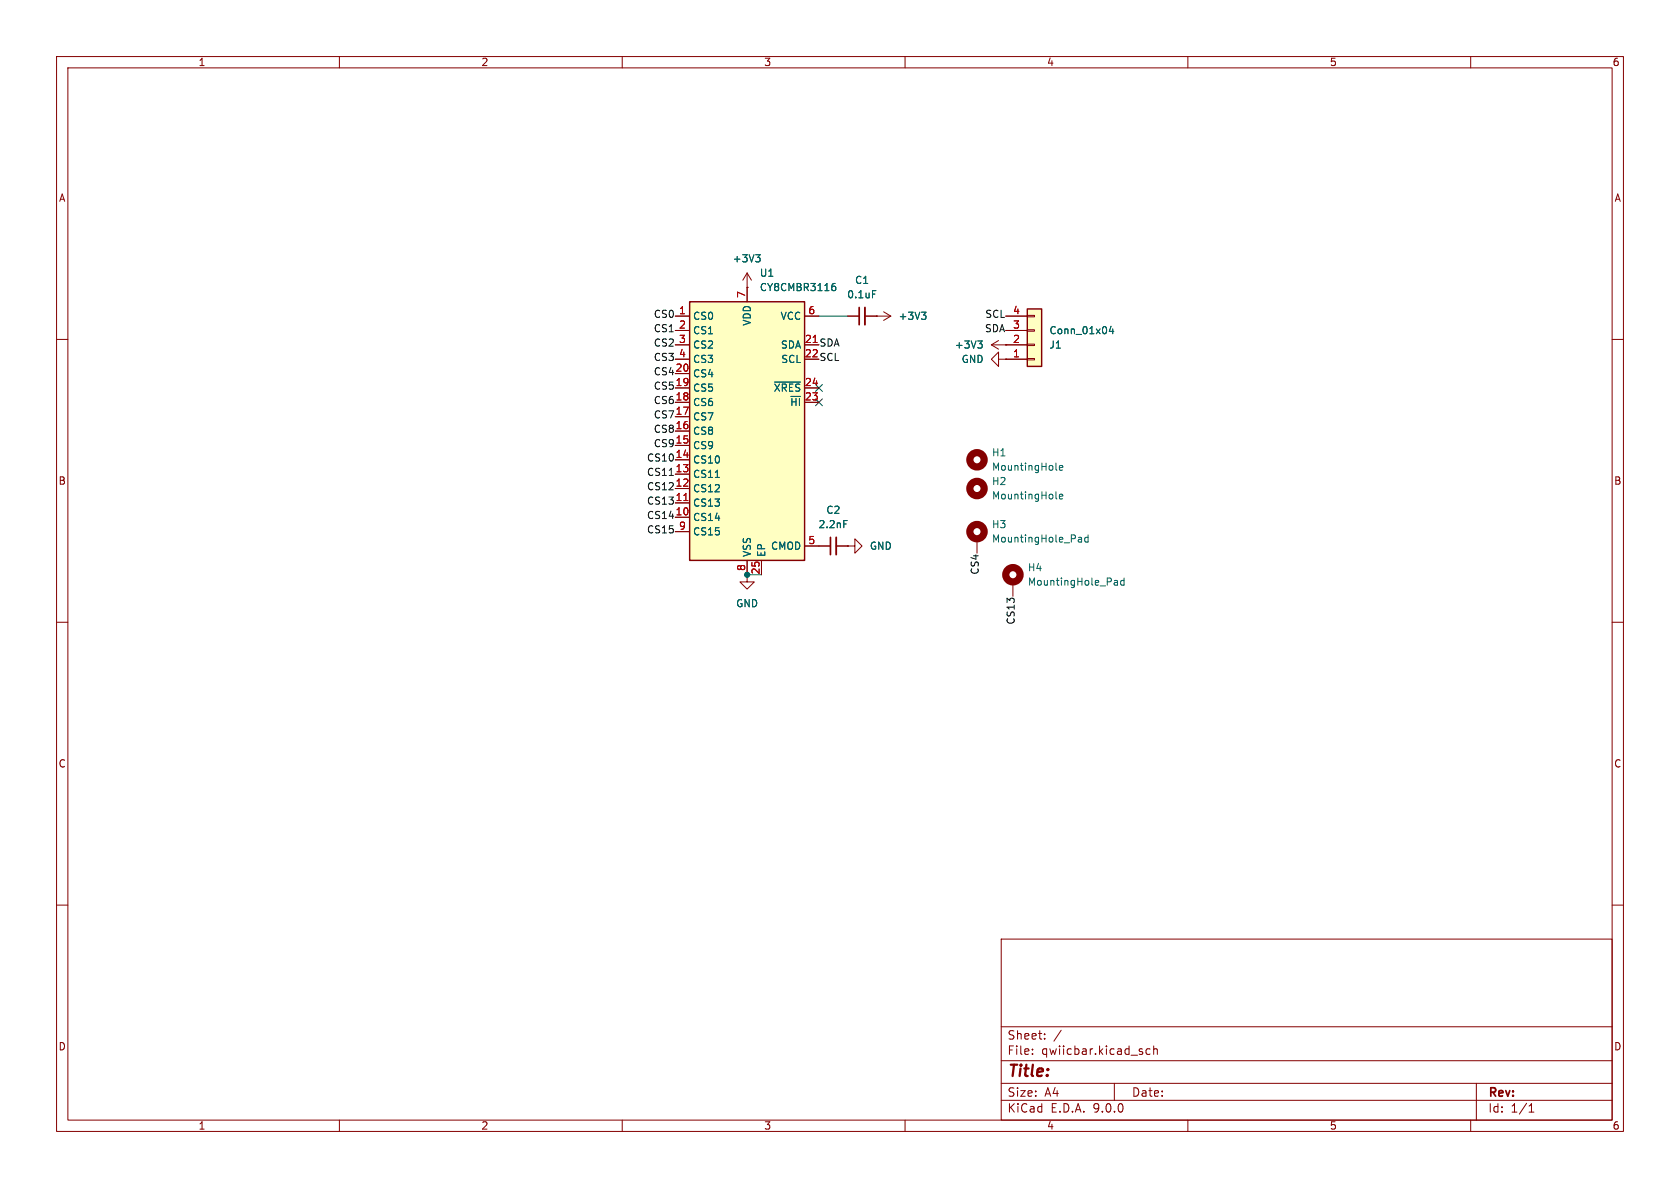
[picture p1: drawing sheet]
<svg xmlns="http://www.w3.org/2000/svg" width="297mm" height="210mm" viewBox="0 0 297 210" stroke-linecap="round" stroke-linejoin="round" font-family="sans-serif">
<g fill="none" stroke="#840000" stroke-width=".18">
<path d="M10 10h277v190h-277zM12 12h273v186h-273zM60 10v2M110 10v2M160 10v2M210 10v2M260 10v2M132.1 50.8h.1M132.1 48.3l-.8 1.2M132.1 48.3l.7 1.2M132.1 48.3v2.5M10 60h2"/>
<path d="M285 60h2M149.9 96.5h1.2v-1.2l1.3 1.2-1.3 1.3v-1.3M149.9 96.5h.1M10 110h2M132.1 101.6v1.3h1.2l-1.2 1.2-1.3-1.2h1.3M132.1 101.6h.1M179.1 102.9v2.5M285 110h2M10 160h2M177 166h108v32h-108zM285 160h2M60 198v2"/>
<path d="M110 198v2M160 198v2M177 194.5h108M177 191.5h108M177 187.5h108M177 181.5h108M182.5 186.3v.1M182.5 185.5v.1M184.7 183.6v.1M184.7 182.8v.1M187.6 182.1l-1.3 2M197 191.5v3"/>
<path d="M203.3 185.5l-.4-.1-.3 .3v.4l.1 .2h.6M204 185.5l.2-.1 .3 .1 .1 .9M204 184.9v1.5M210 198v2M260 198v2M261 191.5v6.5M270.3 196.6h.9M270.3 195.5l.4-.4v1.5"/>
</g>
<circle cx="179.1" cy="101.6" r="1.27" fill="none" stroke="#840000" stroke-width="1.3"/>
<path d="M133.6 45h.8l-.4 .5M134.1 45.5l.3 .3v.3l-.3 .2M197.1 102.6h.3l.2 .2v.6M197.6 103.4h-.5M197.6 102.9l-.5 .1M198.7 102.7l-.3-.1-.3 .2 .1 .6h.5M198.7 102.2v1.2" fill="none" stroke="#006464" stroke-width=".18"/>
<path d="M121.9 53.3h20.3v45.8h-20.3z" fill="#ffffc2"/>
<path d="M121.9 53.3h20.3v45.8h-20.3z" fill="none" stroke="#840000" stroke-width=".25"/>
<g fill="none" stroke="#840000" stroke-width=".18">
<path d="M119.4 55.9h2.5M119.4 58.4h2.5M132.1 50.8v2.5M142.2 55.9h2.6M149.9 55.9h2M152.9 55.9h2M119.4 61h2.5M119.4 63.5h2.5M119.4 66h2.5M119.4 68.6h2.5M119.4 71.1h2.5M119.4 73.7h2.5"/>
<path d="M119.4 76.2h2.5M119.4 78.7h2.5M142.2 61h2.6M142.2 63.5h2.6M142.2 68.6h2.6M142.2 71.1h2.6M119.4 81.3h2.5M119.4 83.8h2.5M119.4 86.4h2.5M119.4 88.9h2.5M119.4 91.4h2.5M119.4 94h2.5"/>
<path d="M132.1 99.1v2.5M134.6 99.1v2.5M142.2 96.5h4.6M147.8 96.5h2.1M172.7 95.3v2.5"/>
</g>
<g fill="none" stroke="#006464" stroke-width=".18">
<path d="M147.3 50.6h.2l.3 .2-.1 .5-.4 .1M147.6 50.1l-.3 .1M154.3 51.4h.6M136.9 67.5h4.6M126.5 84.4h.7M149.2 92h.6M186.7 82.9l.2 .2M186.7 88l.2 .2M187.3 82.7l.6-.1-.1-.3h-.3l-.2 .2v.6h.5M187.3 87.8l.6-.1-.1-.3h-.3l-.2 .1v.6h.5M190.8 95h.2l.2 .2v.6M191.2 95.8h-.4"/>
<path d="M191.2 95.3h-.4M192.4 95h-.4l-.2 .2 .1 .6h.5M192.4 94.6v1.2"/>
</g>
<path d="M143.8 60.5h.7M120.9 88.5h.7" fill="none" stroke="#a90000" stroke-width=".18"/>
<path d="M151.9 54.4v3M146.8 95v3" fill="none" stroke="#840000" stroke-width=".3"/>
<path d="M152.9 54.4v3M147.8 95v3" fill="none" stroke="#840000" stroke-width=".33"/>
<g fill="none" stroke="#840000" stroke-width="1.3">
<circle cx="172.7" cy="86.4" r="1.27"/>
<circle cx="172.7" cy="81.3" r="1.27"/>
<circle cx="172.7" cy="94" r="1.27"/>
</g>
<path d="M181.6 54.6h2.5v10.2h-2.5z" fill="#ffffc2"/>
<path d="M181.6 54.6h2.5v10.2h-2.5z" fill="none" stroke="#840000" stroke-width=".25"/>
<g fill="none" stroke="#840000" stroke-width=".18">
<path d="M119.4 58.4h2.5M119.4 55.9h2.5M132.1 50.8h.1M132.1 50.8v2.5M142.2 55.9h2.6M149.9 55.9h2M152.9 55.9h4.6M154.9 55.9h.1M156.2 55.1l1.3 .8M157.5 55.9l-1.3 .7M177.8 58.4h3.8M177.8 55.9h3.8"/>
<path d="M181.6 58.3h1.3v.2h-1.3zM181.6 55.8h1.3v.2h-1.3zM119.4 63.5h2.5M119.4 61h2.5M119.4 66h2.5M119.4 68.6h2.5M119.4 71.1h2.5M119.4 73.7h2.5M119.4 76.2h2.5M119.4 78.7h2.5M142.2 63.5h2.6M142.2 61h2.6"/>
<path d="M142.2 68.6h2.6M142.2 71.1h2.6M175.3 61h6.3M175.3 61l1.2 .7M176.5 63.5v-1.3l-1.2 1.3 1.2 1.3v-1.3h1.3M176.5 60.2l-1.2 .8M177.8 61h.1M177.8 63.5h.1M177.8 63.5h3.8M181.6 63.4h1.3v.2h-1.3zM181.6 60.8h1.3v.3h-1.3zM119.4 81.3h2.5"/>
<path d="M119.4 83.8h2.5M119.4 86.4h2.5M119.4 88.9h2.5M119.4 91.4h2.5M119.4 94h2.5M132.1 99.1v2.5M134.6 99.1v2.5M142.2 96.5h4.6M147.8 96.5h2.1M149.9 96.5h.1M132.1 101.6h.1"/>
</g>
<g fill="none" stroke="#006464" stroke-width=".18">
<path d="M133.6 45h.8l-.4 .5M134.1 45.5l.3 .3v.3l-.3 .2M147.3 50.6h.2l.3 .2-.1 .5-.4 .1M147.6 50.1l-.3 .1M154.3 51.4h.6M162.9 55.2h.8l-.4 .5M163.5 55.7l.2 .2v.3l-.2 .3M196.4 57.7l-.3 .9h.8M196.7 58.2v.8M136.9 67.5h4.6M172.9 60.3h.7l-.4 .5M173.4 60.8l.2 .2v.3l-.2 .2"/>
<path d="M126.5 84.4h.7M149.2 92h.6"/>
</g>
<path d="M118.3 84.1h.7" fill="none" stroke="#0f0f0f" stroke-width=".18"/>
<path d="M144.8 55.9h5.1M132.1 101.6h2.5" fill="none" stroke="#009600" stroke-width=".18"/>
<path d="M144.2 68l1.2 1.2M144.2 70.5l1.2 1.2M145.4 68l-1.2 1.2M145.4 70.5l-1.2 1.2" fill="none" stroke="#000084" stroke-width=".18"/>
<path d="M143.8 60.5h.7M120.9 88.5h.7" fill="none" stroke="#a90000" stroke-width=".18"/>
<circle cx="132.1" cy="101.6" r=".46" fill="#009600" stroke="#009600" stroke-width=".18"/>
<text font-size="2.8" fill="#840000" x="178" y="190.9">Title:</text>
<g font-size="2.1" fill="#840000">
<text x="178" y="184">Sheet:</text>
<text x="178" y="186.7">File:</text>
<text x="184.1" y="186.7">qwiicbar.kicad_sch</text>
<text x="178" y="196.9">KiCad</text>
<text x="178" y="194.1">Size:</text>
<text x="184.7" y="194.1">A4</text>
<text x="185.7" y="196.9">E.D.A.</text>
<text x="193.3" y="196.9">9.0.0</text>
<text x="200" y="194.1">Date:</text>
<text x="263" y="194.3">Rev:</text>
<text x="263" y="196.9">Id:</text>
<text x="267.1" y="196.9">1/1</text>
</g>
<g font-size="1.8" fill="#840000">
<text x="35" y="11.9">1</text>
<text x="85" y="11.9">2</text>
<text x="135" y="11.9">3</text>
<text x="185" y="11.9">4</text>
<text x="235" y="11.9">5</text>
<text x="285" y="11.9">6</text>
<text x="10.3" y="35.9">A</text>
<text x="285.3" y="35.9">A</text>
<text x="10.3" y="85.9">B</text>
<text x="285.3" y="85.9">B</text>
<text x="10.3" y="135.9">C</text>
<text x="285.3" y="135.9">C</text>
<text x="10.3" y="185.9">D</text>
<text x="285.3" y="185.9">D</text>
<text x="35" y="199.9">1</text>
<text x="85" y="199.9">2</text>
<text x="135" y="199.9">3</text>
<text x="185" y="199.9">4</text>
<text x="235" y="199.9">5</text>
<text x="285" y="199.9">6</text>
</g>
<g font-size="1.8" fill="#006464">
<text x="129.4" y="46.6">+3V3</text>
<text x="134.2" y="51.7">CY8CMBR3116</text>
<text x="134.2" y="49.1">U1</text>
<text x="149.7" y="52.9">0.1uF</text>
<text x="151.1" y="50.4">C1</text>
<text x="122.4" y="56.7">CS0</text>
<text x="122.4" y="59.3">CS1</text>
<text x="132.9" y="57.7" transform="rotate(-90 132.9 57.7)">VDD</text>
<text x="137.9" y="56.7">VCC</text>
<text x="158.8" y="56.7">+3V3</text>
<text x="185.4" y="59.3">Conn_01x04</text>
<text x="122.4" y="61.8">CS2</text>
<text x="122.4" y="64.4">CS3</text>
<text x="138" y="61.8">SDA</text>
<text x="138" y="64.4">SCL</text>
<text x="168.7" y="61.8">+3V3</text>
<text x="169.9" y="64.4">GND</text>
<text x="185.4" y="61.8">J1</text>
<text x="122.4" y="66.9">CS4</text>
<text x="122.4" y="69.4">CS5</text>
<text x="122.4" y="72">CS6</text>
<text x="136.7" y="69.4">~{XRES}</text>
<text x="139.6" y="72">~{HI}</text>
<text x="122.4" y="74.5">CS7</text>
<text x="122.4" y="77.1">CS8</text>
<text x="122.4" y="79.6">CS9</text>
<text x="122.4" y="82.1">CS10</text>
<text x="175.3" y="80.9">H1</text>
<text x="175.3" y="83.4">MountingHole</text>
<text x="122.4" y="84.7">CS11</text>
<text x="122.4" y="87.2">CS12</text>
<text x="122.4" y="89.8">CS13</text>
<text x="175.3" y="86">H2</text>
<text x="175.3" y="88.5">MountingHole</text>
<text x="122.4" y="92.3">CS14</text>
<text x="122.4" y="94.8">CS15</text>
<text x="144.6" y="93.6">2.2nF</text>
<text x="146" y="91">C2</text>
<text x="175.3" y="93.6">H3</text>
<text x="132.9" y="98.6" transform="rotate(-90 132.9 98.6)">VSS</text>
<text x="135.5" y="98.6" transform="rotate(-90 135.5 98.6)">EP</text>
<text x="136.2" y="97.4">CMOD</text>
<text x="153.7" y="97.4">GND</text>
<text x="175.3" y="96.1">MountingHole_Pad</text>
<text x="181.6" y="101.2">H4</text>
<text x="130" y="107.5">GND</text>
<text x="181.6" y="103.7">MountingHole_Pad</text>
</g>
<g font-size="1.8" fill="#a90000">
<text x="131.8" y="52.8" transform="rotate(-90 131.8 52.8)">7</text>
<text x="119.9" y="55.6">1</text>
<text x="119.9" y="58.2">2</text>
<text x="142.8" y="55.6">6</text>
<text x="179" y="58.2">3</text>
<text x="179" y="55.6">4</text>
<text x="119.3" y="65.8">20</text>
<text x="119.9" y="60.7">3</text>
<text x="119.9" y="63.2">4</text>
<text x="142.2" y="60.7">21</text>
<text x="142.2" y="63.2">22</text>
<text x="179" y="63.2">1</text>
<text x="179" y="60.7">2</text>
<text x="119.3" y="68.3">19</text>
<text x="119.3" y="70.9">18</text>
<text x="142.2" y="68.3">24</text>
<text x="142.2" y="70.9">23</text>
<text x="119.3" y="73.4">17</text>
<text x="119.3" y="75.9">16</text>
<text x="119.3" y="78.5">15</text>
<text x="119.3" y="81">14</text>
<text x="119.3" y="83.6">13</text>
<text x="119.3" y="86.1">12</text>
<text x="119.3" y="88.6">11</text>
<text x="119.3" y="91.2">10</text>
<text x="119.9" y="93.7">9</text>
<text x="131.8" y="101" transform="rotate(-90 131.8 101)">8</text>
<text x="134.4" y="101.6" transform="rotate(-90 134.4 101.6)">25</text>
<text x="142.8" y="96.3">5</text>
</g>
<g font-size="1.8" fill="#0f0f0f">
<text x="115.5" y="58.9">CS1</text>
<text x="115.5" y="56.4">CS0</text>
<text x="174" y="58.9">SDA</text>
<text x="174.1" y="56.4">SCL</text>
<text x="115.5" y="64">CS3</text>
<text x="115.5" y="61.5">CS2</text>
<text x="144.8" y="61.5">SDA</text>
<text x="144.8" y="64">SCL</text>
<text x="115.5" y="69.1">CS5</text>
<text x="115.5" y="66.6">CS4</text>
<text x="115.5" y="71.6">CS6</text>
<text x="115.5" y="74.2">CS7</text>
<text x="115.5" y="76.7">CS8</text>
<text x="114.3" y="81.8">CS10</text>
<text x="115.5" y="79.3">CS9</text>
<text x="114.3" y="86.9">CS12</text>
<text x="114.3" y="84.3">CS11</text>
<text x="114.3" y="89.4">CS13</text>
<text x="114.3" y="92">CS14</text>
<text x="114.3" y="94.5">CS15</text>
<text x="173.2" y="101.7" transform="rotate(-90 173.2 101.7)">CS4</text>
<text x="179.6" y="110.5" transform="rotate(-90 179.6 110.5)">CS13</text>
</g>
</svg>
